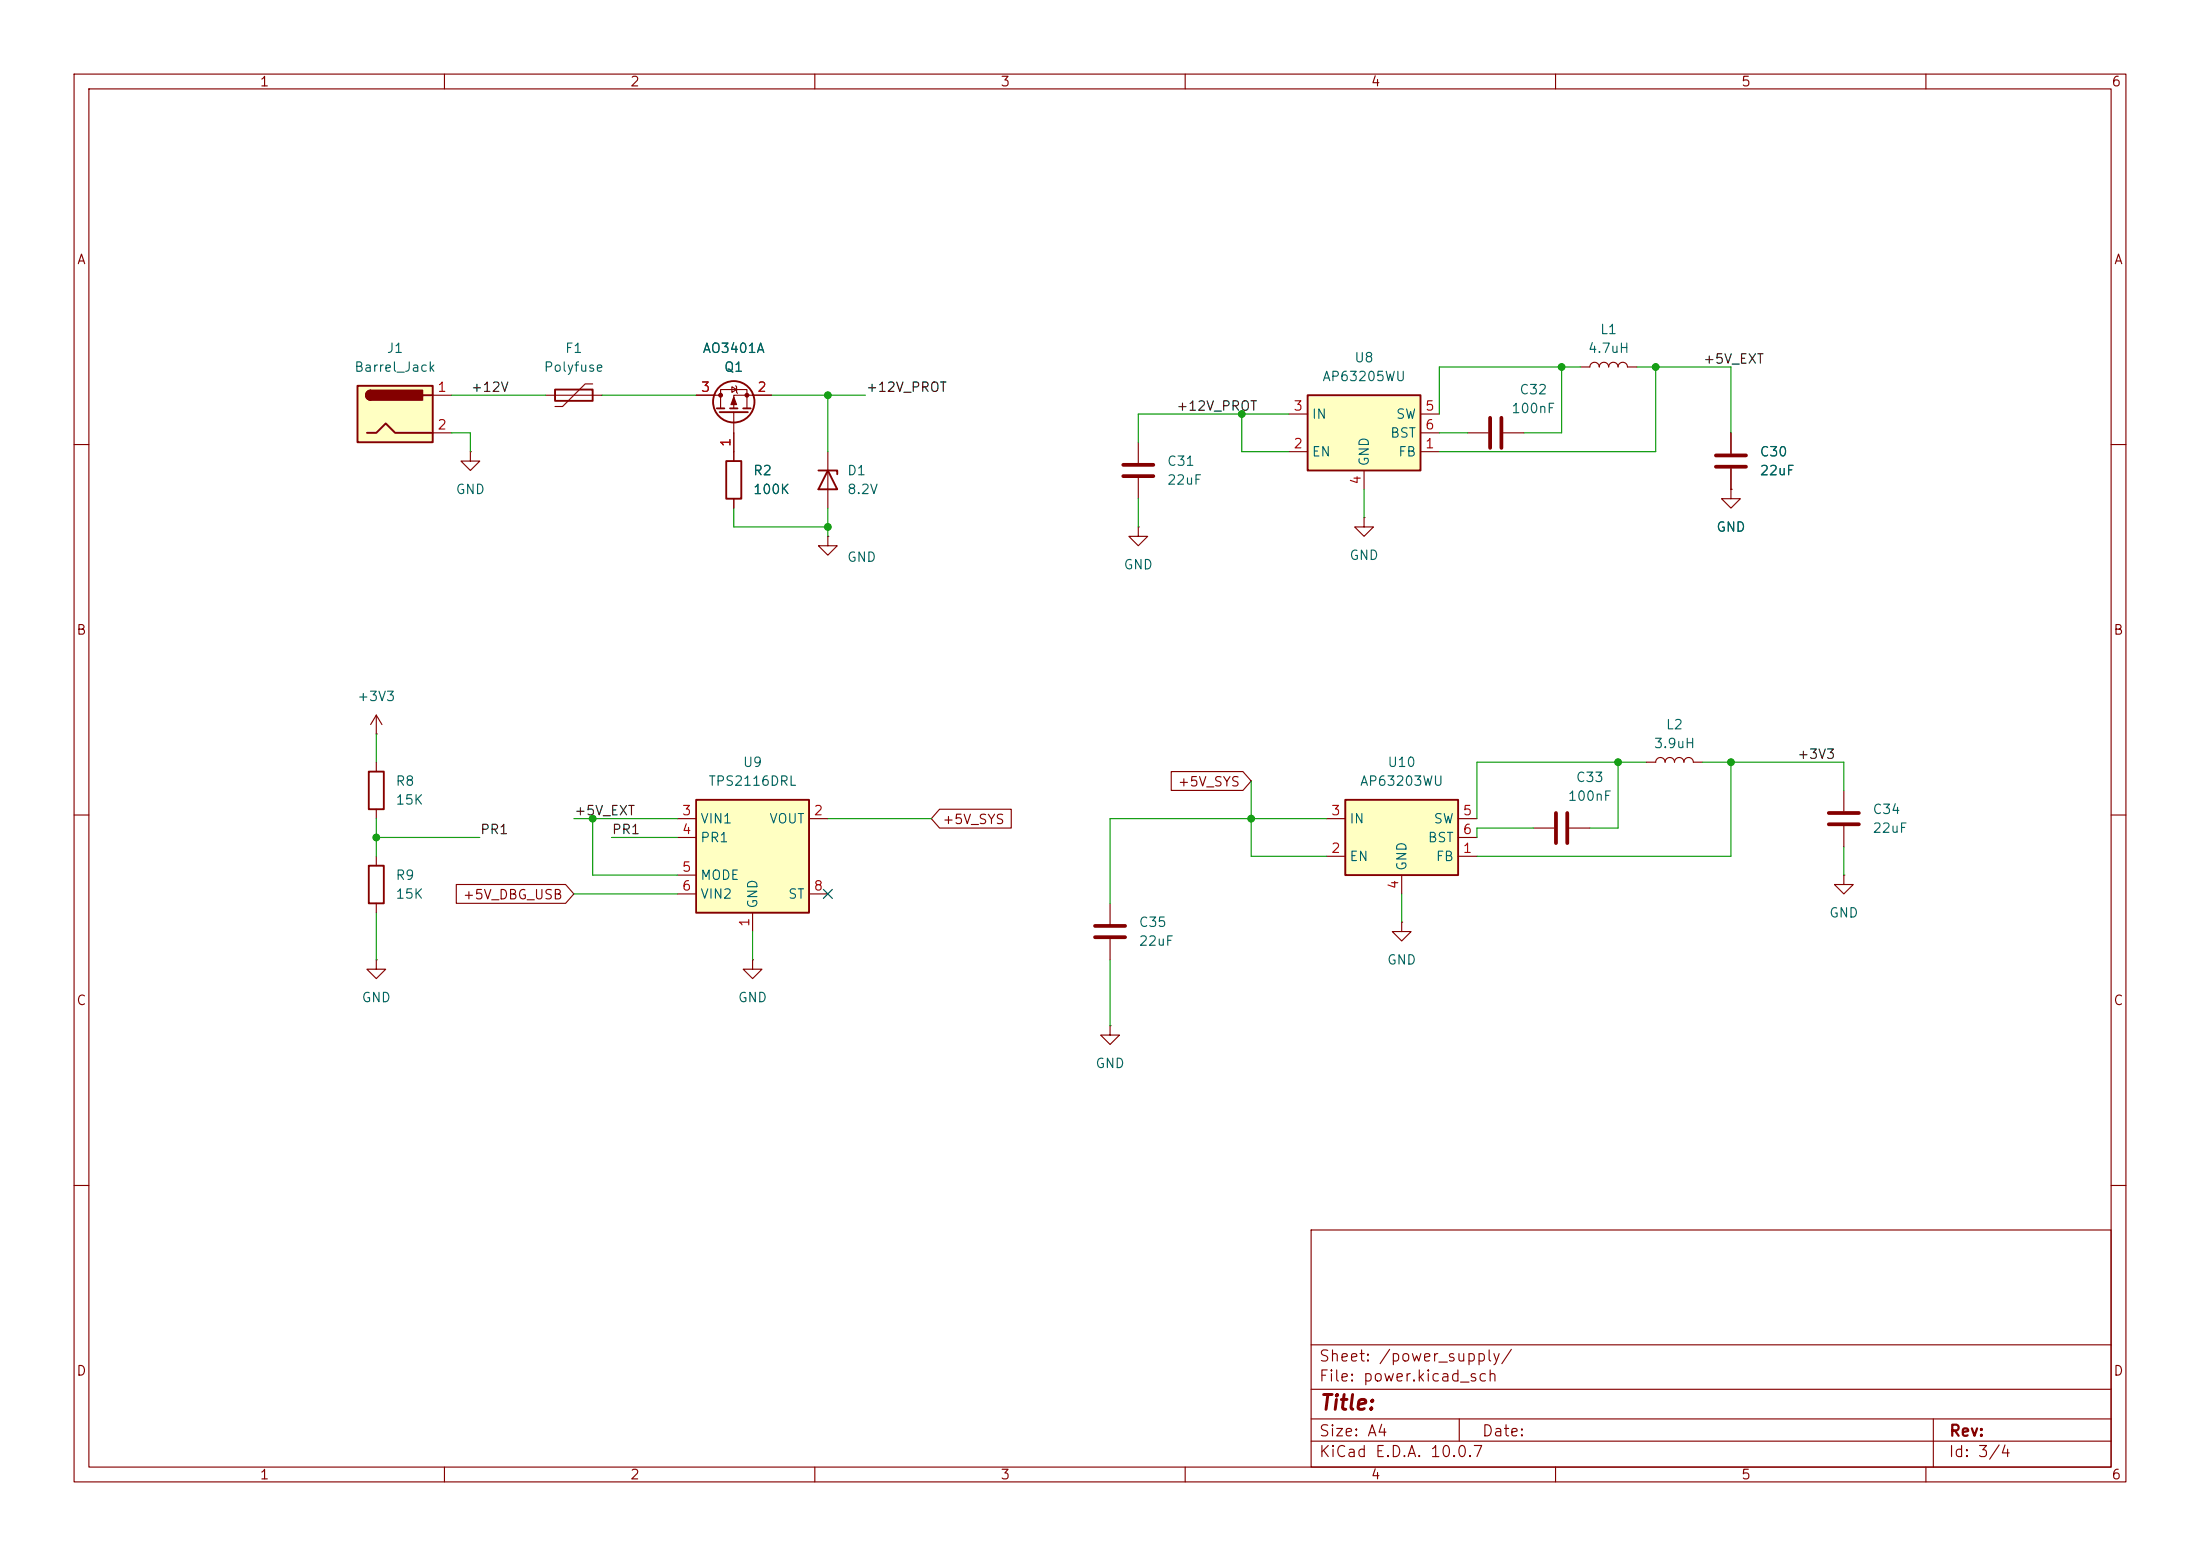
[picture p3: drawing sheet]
<svg xmlns="http://www.w3.org/2000/svg" width="297mm" height="210mm" viewBox="0 0 297 210" stroke-linecap="round" stroke-linejoin="round" font-family="sans-serif">
<g fill="none" stroke="#840000" stroke-width=".15">
<path d="M10 10h277v190h-277zM12 12h273v186h-273zM60 10v2M110 10v2M160 10v2M210 10v2M260 10v2M10 60h2M285 60h2M10 110h2M207 111.8h2.8M211.8 111.8h2.8"/>
<path d="M222.2 102.9h1.3a.64 .64 0 0 1 .7-.7 .64 .64 0 0 1 .6 .7 .64 .64 0 0 1 .6-.7 .64 .64 0 0 1 .7 .7 .64 .64 0 0 1 .6-.7 .64 .64 0 0 1 .6 .7 .64 .64 0 0 1 .7-.7 .64 .64 0 0 1 .6 .7h1.3M285 110h2M10 160h2M177 166h108v32h-108zM285 160h2M60 198v2M110 198v2M160 198v2M177 194.5h108M177 191.5h108M177 187.5h108M177 181.5h108"/>
<path d="M197 191.5v3M210 198v2M260 198v2M261 191.5v6.5"/>
</g>
<path d="M210.1 109.7v4.1M211.6 109.7v4.1" fill="none" stroke="#840000" stroke-width=".51"/>
<path d="M94 108h15.2v15.2h-15.2z" fill="#ffffc2"/>
<path d="M94 108h15.2v15.2h-15.2z" fill="none" stroke="#840000" stroke-width=".25"/>
<path d="M91.4 110.5h2.6M91.4 113h2.6M91.4 118.1h2.6M109.2 110.5h2.6M91.4 120.7h2.6M101.6 129.5v1.3h1.3l-1.3 1.3-1.3-1.3h1.3M101.6 129.5h.1M101.6 123.2v2.5M109.2 120.7h2.6" fill="none" stroke="#840000" stroke-width=".15"/>
<path d="M176.5 53.3h15.3v10.2h-15.3z" fill="#ffffc2"/>
<g fill="none" stroke="#840000" stroke-width=".25">
<path d="M96.8 55.1h1M97.2 55.6h3.8M98.6 55.1h1M100.3 55.1h1M176.5 53.3h15.3v10.2h-15.3z"/>
<circle cx="99.1" cy="54.2" r="2.79"/>
</g>
<g fill="none" stroke="#840000" stroke-width=".15">
<path d="M94 53.3h3.3M97.3 55.1v-2.5h3.5v2.5M98.8 52.2l.6 .4-.6 .4zM99.1 55.6v5.4M99.3 52.1l.1 .1v.8l.2 .1M104.1 53.3h-5v1.8M174 55.9h2.5M191.8 55.9h2.5M191.8 58.4h2.5M174 61h2.5M184.1 69.9v1.2h1.3l-1.3 1.3-1.2-1.3h1.2M184.1 69.9h.1"/>
<path d="M184.1 63.5v2.5M191.8 61h2.5M189.2 124.5v1.2h1.3l-1.3 1.3-1.2-1.3h1.2M189.2 124.5h.1"/>
</g>
<g fill="#840000" stroke="#840000" stroke-width=".15">
<path d="M99.1 53.6l.3 1h-.7z"/>
<circle cx="97.3" cy="53.3" r=".25"/>
<circle cx="100.8" cy="53.3" r=".25"/>
</g>
<path d="M181.6 108h15.2v10.1h-15.2z" fill="#ffffc2"/>
<path d="M74.9 52.6h5.1v1.5h-5.1zM98 62.2h2.1v5.1h-2.1zM110.5 63.5h2.5v.5M111.8 63.5l1.2 2.5h-2.5zM49.8 116.8h2v5.1h-2zM49.8 104.1h2v5.1h-2zM181.6 108h15.2v10.1h-15.2z" fill="none" stroke="#840000" stroke-width=".25"/>
<g fill="none" stroke="#840000" stroke-width=".15">
<path d="M73.7 53.3h7.6M80 51.8h-1l-3.1 3.1h-1M198.1 58.4h2.8M202.9 58.4h2.8M213.4 49.5h1.2a.64 .64 0 0 1 .7-.6 .64 .64 0 0 1 .6 .6 .64 .64 0 0 1 .6-.6 .64 .64 0 0 1 .7 .6 .64 .64 0 0 1 .6-.6 .64 .64 0 0 1 .6 .6 .64 .64 0 0 1 .7-.6 .64 .64 0 0 1 .6 .6h1.3M233.7 58.4v2.8M99.1 61v1.2M99.1 67.3v1.3M111.8 61v7.6M233.7 66v1.3h1.2l-1.2 1.3-1.3-1.3h1.3M233.7 66h.1M233.7 63.2v2.8"/>
<path d="M50.8 99.1h.1M50.8 96.5l-.8 1.3M50.8 96.5l.8 1.3M50.8 96.5v2.6M50.8 102.9v1.2M50.8 109.2v1.3M50.8 115.6v1.2M179.1 115.6h2.5M179.1 110.5h2.5M189.2 118.1v2.6M196.8 115.6h2.6M196.8 110.5h2.6"/>
<path d="M196.8 113h2.6M248.9 118.1v1.3h1.3l-1.3 1.3-1.3-1.3h1.3M248.9 118.1h.1M248.9 106.7v2.8M248.9 111.5v2.8M50.8 129.5v1.3h1.3l-1.3 1.3-1.3-1.3h1.3M50.8 129.5h.1M50.8 121.9v1.3"/>
</g>
<path d="M201.2 56.4v4.1M202.7 56.4v4.1M231.6 61.5h4.1M231.6 63h4.1M246.9 111.3h4.1M246.9 109.7h4.1" fill="none" stroke="#840000" stroke-width=".51"/>
<path d="M48.3 52.1h10.1v7.6h-10.1z" fill="#ffffc2"/>
<path d="M48.3 52.1h10.1v7.6h-10.1zM49.5 58.4h1.3l1.3-1.2 1.2 1.2h5.1M50 52.7a.64 .64 0 0 0-.6 .6 .64 .64 0 0 0 .6 .7M57.1 53.3h1.3" fill="none" stroke="#840000" stroke-width=".25"/>
<g fill="#840000" stroke="#840000" stroke-width=".25">
<path d="M49.6 52.9l.4-.2v1.3a.63 .63 0 0 1-.5-.4 .63 .63 0 0 1 .1-.7z"/>
<path d="M50 52.7h7v1.3h-7z"/>
</g>
<g fill="none" stroke="#840000" stroke-width=".15">
<path d="M58.4 53.3h2.6M58.4 58.4h2.6M94 53.3h2.5M99.1 58.4v3.8M101.6 53.3h2.5M153.7 59.7v2.8M233.7 58.4v2.8M63.5 61v1.2h1.3l-1.3 1.3-1.3-1.3h1.3M63.5 61h.1M99.1 67.3v1.3M111.8 72.4v1.3h1.2l-1.2 1.2-1.3-1.2h1.3M111.8 72.4h.1"/>
<path d="M153.7 71.1v1.3h1.2l-1.2 1.3-1.3-1.3h1.3M153.7 71.1h.1M153.7 64.5v2.8M233.7 66h.1M233.7 63.2v2.8M61.6 119.4h14.8l1.1 1.3-1.1 1.2h-14.8zM126.8 109.2h9.7v2.6h-9.7l-1.1-1.3zM158.1 104.1h9.7l1.1 1.3-1.1 1.3h-9.7zM149.9 138.4v1.3h1.2l-1.2 1.3-1.3-1.3h1.3M149.9 138.4h.1M149.9 121.9v2.8M149.9 126.7v2.8"/>
</g>
<path d="M151.6 62.7h4.1M151.6 64.3h4.1M147.8 125h4.1M147.8 126.5h4.1" fill="none" stroke="#840000" stroke-width=".51"/>
<g fill="none" stroke="#009600" stroke-width=".15">
<path d="M61 58.4h2.5v2.6M61 53.3h12.7M81.3 53.3h12.7M104.1 53.3h12.7M111.8 53.3v7.7M167.6 55.9v5.1h6.4M174 55.9h-20.3v3.8M194.3 58.4h3.8M210.8 49.5v8.9h-5.1M213.4 49.5h-19.1v6.4M221 49.5h12.7v8.9M223.5 49.5v11.5h-29.2"/>
<path d="M99.1 68.6v2.5h12.7M111.8 68.6v3.8M153.7 67.3v3.8M184.1 66v3.9M50.8 99.1v3.8M50.8 113h14M50.8 110.5v5.1M77.5 110.5h13.9M80 110.5v7.6h11.4M82.5 113h8.9M111.8 110.5h13.9M168.9 105.4v10.2h10.2"/>
<path d="M179.1 110.5h-29.2v11.4M207 111.8h-7.6v1.2M218.4 102.9v8.9h-3.8M222.2 102.9h-22.8v7.6M229.9 102.9h19v3.8M233.7 102.9v12.7h-34.3M248.9 114.3v3.8M50.8 123.2v6.3M77.5 120.7h13.9M101.6 125.7v3.8M149.9 129.5v8.9M189.2 120.7v3.8"/>
</g>
<path d="M111.2 120l1.2 1.3M112.4 120l-1.2 1.3" fill="none" stroke="#000084" stroke-width=".15"/>
<g fill="#009600" stroke="#009600" stroke-width=".14">
<circle cx="167.6" cy="55.9" r=".46"/>
<circle cx="218.4" cy="102.9" r=".46"/>
<circle cx="233.7" cy="102.9" r=".46"/>
<circle cx="223.5" cy="49.5" r=".46"/>
<circle cx="210.8" cy="49.5" r=".46"/>
<circle cx="80" cy="110.5" r=".46"/>
<circle cx="50.8" cy="113" r=".46"/>
<circle cx="111.8" cy="53.3" r=".46"/>
<circle cx="111.8" cy="71.1" r=".46"/>
<circle cx="168.9" cy="110.5" r=".46"/>
</g>
<text font-size="2" fill="#840000" x="178" y="190.8">Title:</text>
<g font-size="1.5" fill="#840000">
<text x="178" y="184.1">Sheet: /power_supply/</text>
<text x="178" y="186.8">File: power.kicad_sch</text>
<text x="178" y="197">KiCad E.D.A. 10.0.7</text>
<text x="178" y="194.2">Size: A4</text>
<text x="200" y="194.2">Date:</text>
<text x="263" y="197">Id: 3/4</text>
<text x="263" y="194.2">Rev:</text>
</g>
<g font-size="1.3" fill="#840000">
<text x="35" y="12">1</text>
<text x="85" y="12">2</text>
<text x="135" y="12">3</text>
<text x="185" y="12">4</text>
<text x="235" y="12">5</text>
<text x="285" y="12">6</text>
<text x="10.3" y="36">A</text>
<text x="285.3" y="36">A</text>
<text x="10.2" y="86">B</text>
<text x="285.2" y="86">B</text>
<text x="158.9" y="106.5">+5V_SYS</text>
<text x="127.1" y="111.5">+5V_SYS</text>
<text x="62.4" y="121.7">+5V_DBG_USB</text>
<text x="10.2" y="136">C</text>
<text x="285.2" y="136">C</text>
<text x="10.2" y="186">D</text>
<text x="285.2" y="186">D</text>
<text x="35" y="200">1</text>
<text x="85" y="200">2</text>
<text x="135" y="200">3</text>
<text x="185" y="200">4</text>
<text x="235" y="200">5</text>
<text x="285" y="200">6</text>
</g>
<g font-size="1.3" fill="#006464">
<text x="52.1" y="48">J1</text>
<text x="76.2" y="48">F1</text>
<text x="94.8" y="48">AO3401A</text>
<text x="214.3" y="48">4.7uH</text>
<text x="215.9" y="45.4">L1</text>
<text x="47.7" y="50.5">Barrel_Jack</text>
<text x="73.3" y="50.5">Polyfuse</text>
<text x="97.7" y="50.5">Q1</text>
<text x="178.4" y="51.8">AP63205WU</text>
<text x="182.8" y="49.2">U8</text>
<text x="205" y="53.5">C32</text>
<text x="177" y="56.8">IN</text>
<text x="187.6" y="59.4">BST</text>
<text x="188.4" y="56.8">SW</text>
<text x="203.9" y="56.1">100nF</text>
<text x="101.6" y="64.5">R2</text>
<text x="114.3" y="64.5">D1</text>
<text x="157.5" y="63.2">C31</text>
<text x="157.5" y="65.7">22uF</text>
<text x="177" y="61.9">EN</text>
<text x="185.1" y="63" transform="rotate(-90 185.1 63)">GND</text>
<text x="188.7" y="61.9">FB</text>
<text x="237.5" y="61.9">C30</text>
<text x="237.5" y="64.5">22uF</text>
<text x="61.4" y="67">GND</text>
<text x="101.6" y="67">100K</text>
<text x="114.3" y="67">8.2V</text>
<text x="114.3" y="76.1">GND</text>
<text x="151.6" y="77.2">GND</text>
<text x="182.1" y="75.9">GND</text>
<text x="231.6" y="72.1">GND</text>
<text x="48.1" y="94.9">+3V3</text>
<text x="223.2" y="101.3">3.9uH</text>
<text x="224.8" y="98.8">L2</text>
<text x="53.3" y="106.4">R8</text>
<text x="95.5" y="106.4">TPS2116DRL</text>
<text x="100.2" y="103.8">U9</text>
<text x="183.5" y="106.4">AP63203WU</text>
<text x="187.2" y="103.8">U10</text>
<text x="212.7" y="105.9">C33</text>
<text x="53.3" y="108.9">15K</text>
<text x="94.5" y="111.5">VIN1</text>
<text x="94.5" y="114">PR1</text>
<text x="103.8" y="111.5">VOUT</text>
<text x="182.1" y="111.5">IN</text>
<text x="192.7" y="114">BST</text>
<text x="193.5" y="111.5">SW</text>
<text x="211.6" y="108.4">100nF</text>
<text x="252.7" y="110.2">C34</text>
<text x="252.7" y="112.7">22uF</text>
<text x="53.3" y="119.1">R9</text>
<text x="94.5" y="119.1">MODE</text>
<text x="182.1" y="116.5">EN</text>
<text x="190.2" y="117.6" transform="rotate(-90 190.2 117.6)">GND</text>
<text x="193.8" y="116.5">FB</text>
<text x="53.3" y="121.6">15K</text>
<text x="94.5" y="121.6">VIN2</text>
<text x="102.6" y="122.7" transform="rotate(-90 102.6 122.7)">GND</text>
<text x="106.3" y="121.6">ST</text>
<text x="153.7" y="125.4">C35</text>
<text x="246.9" y="124.2">GND</text>
<text x="153.7" y="128">22uF</text>
<text x="187.2" y="130.5">GND</text>
<text x="48.7" y="135.6">GND</text>
<text x="99.5" y="135.6">GND</text>
<text x="147.8" y="144.5">GND</text>
</g>
<g font-size="1.3" fill="#a90000">
<text x="59" y="53.2">1</text>
<text x="94.5" y="53.2">3</text>
<text x="102.1" y="53.2">2</text>
<text x="59" y="58.3">2</text>
<text x="174.5" y="55.7">3</text>
<text x="192.3" y="55.7">5</text>
<text x="192.3" y="58.3">6</text>
<text x="98.9" y="60.4" transform="rotate(-90 98.9 60.4)">1</text>
<text x="174.5" y="60.8">2</text>
<text x="184" y="65.5" transform="rotate(-90 184 65.5)">4</text>
<text x="192.3" y="60.8">1</text>
<text x="92" y="110.4">3</text>
<text x="92" y="112.9">4</text>
<text x="109.8" y="110.4">2</text>
<text x="179.6" y="110.4">3</text>
<text x="197.4" y="110.4">5</text>
<text x="197.4" y="112.9">6</text>
<text x="92" y="118">5</text>
<text x="179.6" y="115.4">2</text>
<text x="197.4" y="115.4">1</text>
<text x="92" y="120.5">6</text>
<text x="101.5" y="125.2" transform="rotate(-90 101.5 125.2)">1</text>
<text x="109.8" y="120.5">8</text>
<text x="189.1" y="120.1" transform="rotate(-90 189.1 120.1)">4</text>
</g>
<g font-size="1.3" fill="#0f0f0f">
<text x="63.5" y="53.2">+12V</text>
<text x="116.8" y="53.2">+12V_PROT</text>
<text x="229.8" y="49.4">+5V_EXT</text>
<text x="158.7" y="55.8">+12V_PROT</text>
<text x="242.5" y="102.7">+3V3</text>
<text x="64.7" y="112.9">PR1</text>
<text x="77.4" y="110.4">+5V_EXT</text>
<text x="82.5" y="112.9">PR1</text>
</g>
</svg>
